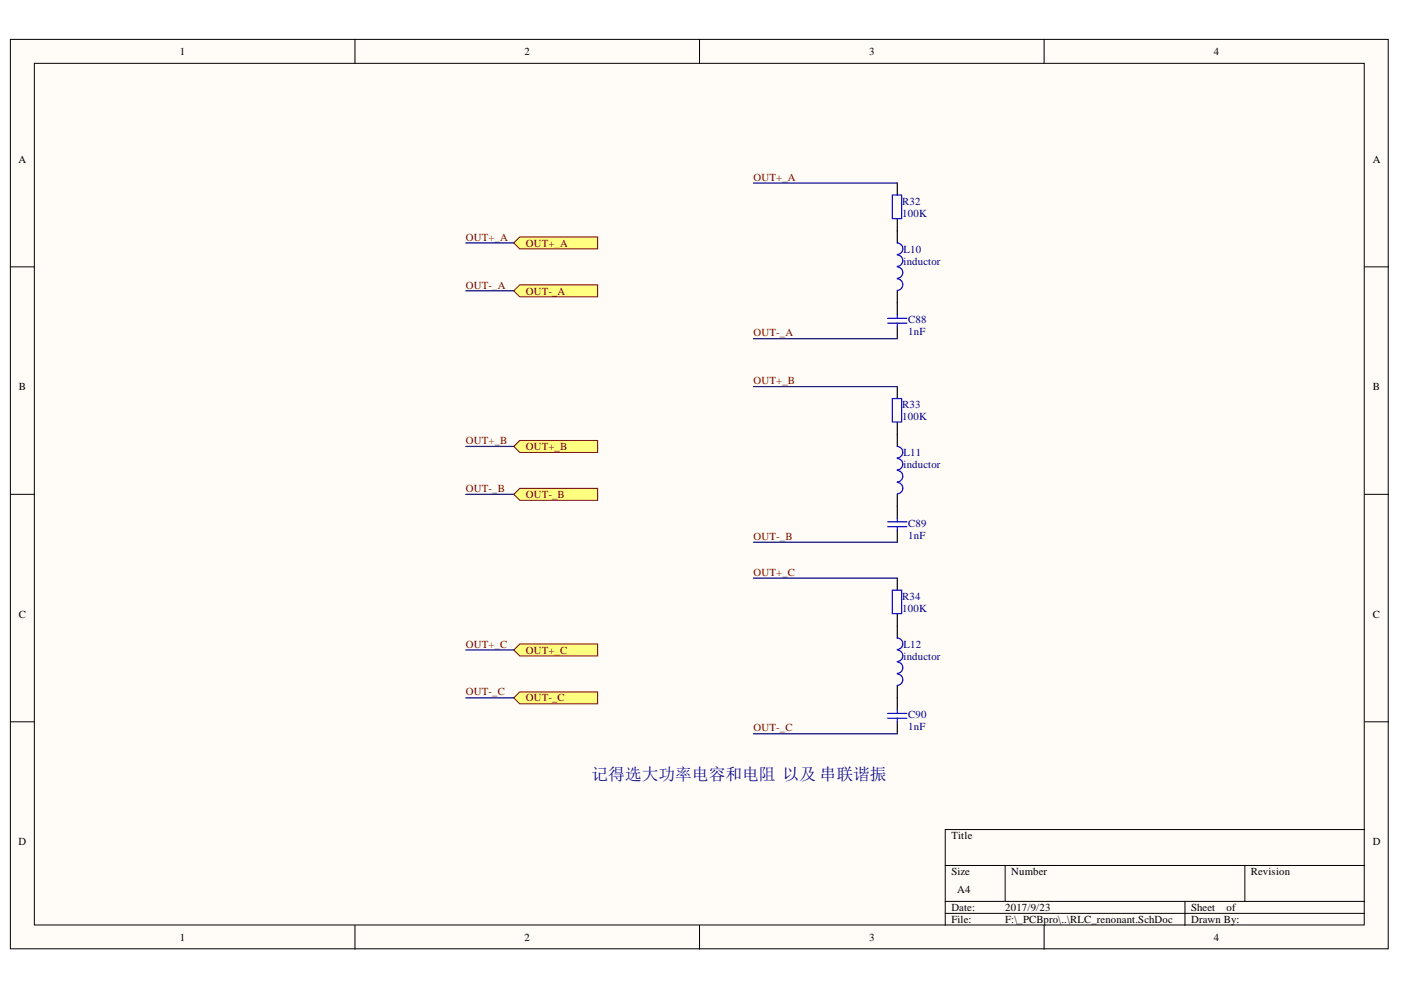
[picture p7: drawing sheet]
<svg xmlns="http://www.w3.org/2000/svg" width="297mm" height="210mm" viewBox="0 0 297 210" stroke-linecap="round" stroke-linejoin="round" font-family="sans-serif">
<g fill="#fffcf8" stroke="#000" stroke-width=".21">
<path d="M2.2 8.4h292.1v192.8h-292.1z"/>
<path d="M7.3 13.4h281.9v182.7h-281.9z"/>
</g>
<g fill="none" stroke="#000" stroke-width=".21">
<path d="M75.3 8.4v5M148.3 8.4v5M221.4 8.4v5M2.2 56.6h5.1M289.3 56.6h5.1M2.2 104.8h5.1M289.3 104.8h5.1M2.2 153h5.1M289.3 153h5.1M289.3 175.9h-88.9v20.3M75.3 196.2v5.1M148.3 196.2v5.1"/>
<path d="M200.4 183.5h88.9M200.4 191.1h88.9M200.4 193.7h88.9M213.1 183.5v7.6M221.4 196.2v5.1M251.2 191.1v5.1M263.9 183.5v7.6"/>
</g>
<g fill="#ffff80" stroke="#800000" stroke-width=".21">
<path d="M108.9 51.5l1.3-1.3h16.5v2.6h-16.5z" fill-rule="evenodd"/>
<path d="M108.9 61.7l1.3-1.3h16.5v2.5h-16.5z" fill-rule="evenodd"/>
<path d="M108.9 94.7l1.3-1.3h16.5v2.5h-16.5z" fill-rule="evenodd"/>
<path d="M108.9 104.8l1.3-1.3h16.5v2.6h-16.5z" fill-rule="evenodd"/>
<path d="M108.9 137.8l1.3-1.3h16.5v2.6h-16.5z" fill-rule="evenodd"/>
<path d="M108.9 148l1.3-1.3h16.5v2.5h-16.5z" fill-rule="evenodd"/>
</g>
<path d="M190.2 38.8v2.6M190.2 46.4v5.1M190.2 61.7v5M190.2 69.3v2.5M190.2 82v2.5M190.2 89.6v5.1M190.2 104.8v5.1M190.2 112.4v2.6M190.2 122.6v2.5M190.2 130.2v5.1M190.2 145.4v5.1M190.2 153v2.6" fill="none" stroke="#000" stroke-width=".25"/>
<g fill="none" stroke="#00f" stroke-width=".25">
<path d="M189.2 41.4h2v5h-2zM190.2 51.5a1.23 1.23 0 0 1 1.2 1.2 1.23 1.23 0 0 1-1.2 1.3M190.2 54a1.22 1.22 0 0 1 1.2 1.3 1.22 1.22 0 0 1-1.2 1.2M190.2 56.6a1.22 1.22 0 0 1 1.2 1.2 1.22 1.22 0 0 1-1.2 1.2M190.2 59.1a1.23 1.23 0 0 1 1.2 1.3 1.23 1.23 0 0 1-1.2 1.2M188.2 67.5h4.1M188.2 68.5h4.1M190.2 66.7v.8M190.2 68.5v.8M189.2 84.5h2v5h-2zM190.2 94.7a1.22 1.22 0 0 1 1.2 1.2 1.22 1.22 0 0 1-1.2 1.2M190.2 97.2a1.22 1.22 0 0 1 1.2 1.2 1.22 1.22 0 0 1-1.2 1.2"/>
<path d="M190.2 99.7a1.23 1.23 0 0 1 1.2 1.3 1.23 1.23 0 0 1-1.2 1.2M188.2 110.6h4.1M188.2 111.7h4.1M190.2 102.3a1.22 1.22 0 0 1 1.2 1.2 1.22 1.22 0 0 1-1.2 1.2M190.2 109.9v.7M190.2 111.7v.7M189.2 125.1h2v5h-2zM190.2 135.3a1.22 1.22 0 0 1 1.2 1.2 1.22 1.22 0 0 1-1.2 1.2M190.2 137.8a1.23 1.23 0 0 1 1.2 1.2 1.23 1.23 0 0 1-1.2 1.3M188.2 151.3h4.1M188.2 152.3h4.1M190.2 140.4a1.22 1.22 0 0 1 1.2 1.2 1.22 1.22 0 0 1-1.2 1.2"/>
<path d="M190.2 142.9a1.22 1.22 0 0 1 1.2 1.2 1.22 1.22 0 0 1-1.2 1.2M190.2 150.5v.8M190.2 152.3v.7"/>
</g>
<path d="M159.7 38.8h30.5M98.8 51.5h10.1M98.8 61.7h10.1M159.7 71.8h30.5M98.8 94.7h10.1M159.7 82h30.5M98.8 104.8h10.1M159.7 115h30.5M98.8 137.8h10.1M159.7 122.6h30.5M98.8 148h10.1M159.7 155.6h30.5" fill="none" stroke="#000080" stroke-width=".25"/>
<text font-size="3.5" fill="#000080" x="125.4" y="165.3">记得选大功率电容和电阻 以及 串联谐振</text>
<g font-size="2.3">
<text x="38.1" y="11.7">1</text>
<text x="111.2" y="11.7">2</text>
<text x="184.3" y="11.7">3</text>
<text x="257.4" y="11.7">4</text>
<text x="3.9" y="34.5">A</text>
<text x="291.1" y="34.5">A</text>
<text x="4" y="82.7">B</text>
<text x="291.1" y="82.7">B</text>
<text x="4" y="131">C</text>
<text x="291.1" y="131">C</text>
<text x="3.9" y="179.2">D</text>
<text x="201.7" y="177.9">Title</text>
<text x="291.1" y="179.2">D</text>
<text x="201.7" y="185.6">Size</text>
<text x="214.4" y="185.6">Number</text>
<text x="265.2" y="185.6">Revision</text>
<text x="203" y="189.4">A4</text>
<text x="201.7" y="193.2">Date:</text>
<text x="201.7" y="195.7">File:</text>
<text x="213.1" y="193.2">2017/9/23</text>
<text x="213.1" y="195.7">F:\_PCBpro\..\RLC_renonant.SchDoc</text>
<text x="252.5" y="193.2">Sheet</text>
<text x="252.5" y="195.7">Drawn By:</text>
<text x="260.1" y="193.2">of</text>
<text x="38.1" y="199.5">1</text>
<text x="111.2" y="199.5">2</text>
<text x="184.3" y="199.5">3</text>
<text x="257.4" y="199.5">4</text>
</g>
<g font-size="2.3" fill="#800000">
<text x="159.8" y="38.3">OUT+_A</text>
<text x="98.8" y="51">OUT+_A</text>
<text x="111.5" y="52.3">OUT+_A</text>
<text x="98.8" y="61.2">OUT-_A</text>
<text x="111.5" y="62.4">OUT-_A</text>
<text x="159.8" y="71.3">OUT-_A</text>
<text x="159.8" y="81.5">OUT+_B</text>
<text x="98.8" y="94.1">OUT+_B</text>
<text x="111.5" y="95.4">OUT+_B</text>
<text x="98.8" y="104.4">OUT-_B</text>
<text x="111.5" y="105.6">OUT-_B</text>
<text x="159.8" y="114.5">OUT-_B</text>
<text x="159.8" y="122.1">OUT+_C</text>
<text x="98.8" y="137.3">OUT+_C</text>
<text x="111.5" y="138.6">OUT+_C</text>
<text x="98.8" y="147.4">OUT-_C</text>
<text x="111.5" y="148.7">OUT-_C</text>
<text x="159.8" y="155.1">OUT-_C</text>
</g>
<g font-size="2.3" fill="#000080">
<text x="191.3" y="46">100K</text>
<text x="191.3" y="43.4">R32</text>
<text x="191.6" y="53.6">L10</text>
<text x="191.6" y="56.1">inductor</text>
<text x="192.6" y="68.5">C88</text>
<text x="192.6" y="71.1">1nF</text>
<text x="191.3" y="89.1">100K</text>
<text x="191.3" y="86.5">R33</text>
<text x="191.6" y="96.7">L11</text>
<text x="191.6" y="99.2">inductor</text>
<text x="192.6" y="111.7">C89</text>
<text x="192.6" y="114.2">1nF</text>
<text x="191.3" y="129.7">100K</text>
<text x="191.3" y="127.2">R34</text>
<text x="191.6" y="137.3">L12</text>
<text x="191.6" y="139.8">inductor</text>
<text x="192.6" y="152.3">C90</text>
<text x="192.6" y="154.8">1nF</text>
</g>
</svg>
